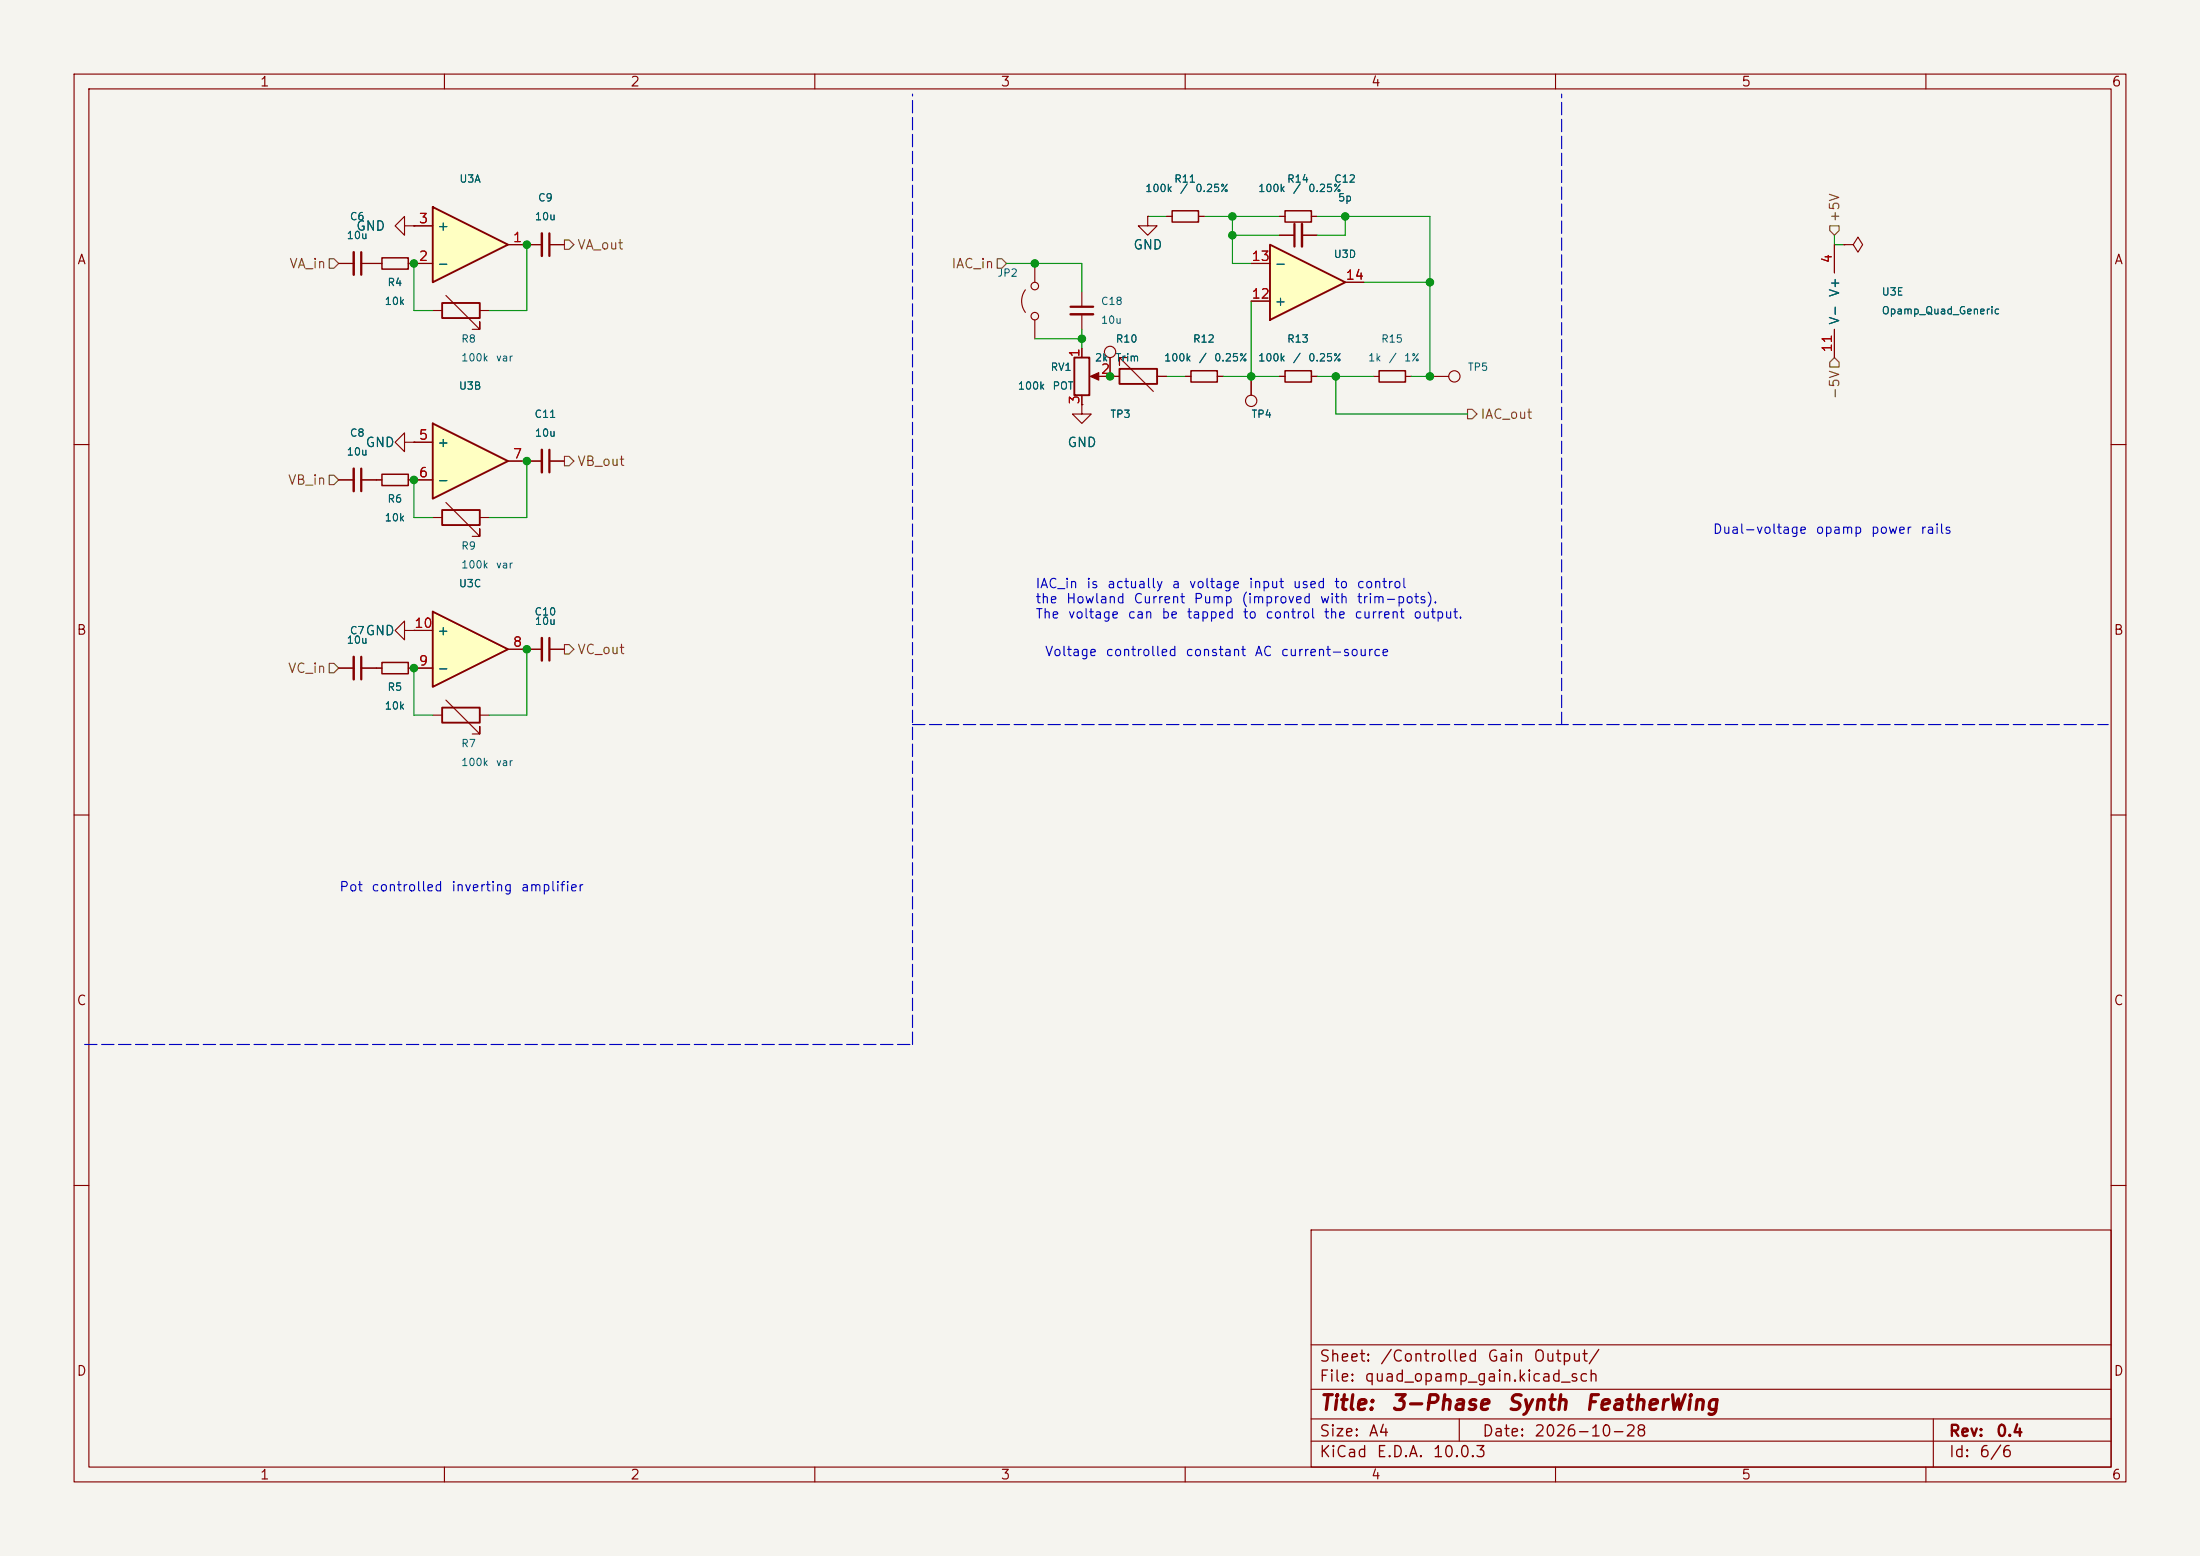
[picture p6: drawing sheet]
<svg xmlns="http://www.w3.org/2000/svg" width="297mm" height="210mm" viewBox="0 0 297 210" stroke-linecap="round" stroke-linejoin="round" font-family="sans-serif">
<path d="M0 0h297v210h-297z" fill="#f5f4ef" stroke="#f5f4ef" stroke-width=".14"/>
<g fill="none" stroke="#840000" stroke-width=".15">
<path d="M10 10h277v190h-277zM12 12h273v186h-273zM60 10v2M110 10v2M160 10v2M210 10v2M260 10v2M10 60h2M285 60h2M10 110h2M285 110h2M10 160h2"/>
<path d="M177 166h108v32h-108zM285 160h2M60 198v2M110 198v2M160 198v2M177 194.5h108M177 191.5h108M177 187.5h108M177 181.5h108M197 191.5v3M210 198v2M260 198v2"/>
<path d="M261 191.5v6.5"/>
</g>
<path d="M171.4 33l10.2 5.1-10.2 5.1z" fill="#ffffc2"/>
<path d="M171.4 33l10.2 5.1-10.2 5.1zM59.7 40.9h5.1v2h-5.1z" fill="none" stroke="#840000" stroke-width=".25"/>
<g fill="none" stroke="#840000" stroke-width=".15">
<path d="M50.8 35.6h.8M55.1 35.6h.8M60.2 39.9l4.6 4.6v-1.1v1.1h-1M146 39.4v2M154.9 29.2v1.3h1.3l-1.3 1.3-1.2-1.3h1.2M154.9 29.2h.1M157.5 29.2h.7M161.8 29.2h.8M168.9 35.6h2.5M172.7 29.2h.8M177 29.2h.8M181.6 38.1h2.5"/>
<path d="M58.4 41.9h1.3M64.8 41.9h1.2M146 42.4v2.1M160 50.8h.8M164.3 50.8h.8M168.9 40.6h2.5M172.7 50.8h.8M177 50.8h.8M185.4 50.8h.8M189.7 50.8h.8M54.6 85.1v-1.3l-1.3 1.3 1.3 1.3v-1.3h1.3M55.9 85.1h.1"/>
</g>
<path d="M51.6 34.8h3.5v1.5h-3.5zM158.2 28.4h3.6v1.6h-3.6zM173.5 28.4h3.5v1.6h-3.5zM160.8 50h3.5v1.6h-3.5zM173.5 50h3.5v1.6h-3.5zM186.2 50h3.5v1.6h-3.5z" fill="none" stroke="#840000" stroke-width=".2"/>
<path d="M144.5 41.4h3.1" fill="none" stroke="#840000" stroke-width=".3"/>
<path d="M144.5 42.4h3.1" fill="none" stroke="#840000" stroke-width=".33"/>
<path d="M58.4 82.6l10.2 5-10.2 5.1z" fill="#ffffc2"/>
<path d="M58.4 82.6l10.2 5-10.2 5.1z" fill="none" stroke="#840000" stroke-width=".25"/>
<path d="M55.9 90.2h2.5M55.9 85.1h2.5M68.6 87.6h2.5" fill="none" stroke="#840000" stroke-width=".15"/>
<path d="M58.4 57.2l10.2 5-10.2 5.1z" fill="#ffffc2"/>
<path d="M58.4 57.2l10.2 5-10.2 5.1z" fill="none" stroke="#840000" stroke-width=".25"/>
<path d="M55.9 59.7h2.5M55.9 64.8h2.5M68.6 62.2h2.5" fill="none" stroke="#840000" stroke-width=".15"/>
<path d="M58.4 27.9l10.2 5.1-10.2 5.1z" fill="#ffffc2"/>
<path d="M58.4 27.9l10.2 5.1-10.2 5.1zM145 48.3h2.1v5h-2.1zM151.1 49.8h5.1v2h-5.1zM59.7 68.8h5.1v2.1h-5.1zM59.7 95.5h5.1v2h-5.1z" fill="none" stroke="#840000" stroke-width=".25"/>
<g fill="none" stroke="#840000" stroke-width=".15">
<path d="M45.7 35.6h2.1M48.8 35.6h2.8M54.6 30.5v-1.3l-1.3 1.3 1.3 1.3v-1.3h1.3M55.1 35.6h3.3M55.9 30.5h.1M55.9 30.5h2.5M68.6 33h4.6M74.2 33h2M138.4 39.1a2.54 2.54 0 0 0 0 3.1M139.7 35.6v2.5M154.9 29.2h.1M157.5 29.2h.7"/>
<path d="M161.8 29.2h.8M168.9 35.6h2.5M172.7 31.8h2.1M172.7 29.2h.8M175.8 31.8h2M177 29.2h.8M181.6 38.1h2.5M247.6 33v3.8M248.9 33h1.3l.6-1 .7 1-.7 1-.6-1M248.9 33h.1M54.6 59.7v-1.3l-1.3 1.3 1.3 1.3v-1.3h1.3M55.9 59.7h.1"/>
<path d="M55.9 59.7h2.5M139.7 43.2v2.5M146 54.6v1.3h1.3l-1.3 1.3-1.2-1.3h1.2M146 54.6h.1M146 47v1.3M146 53.3v1.3M147.6 50.8h3.5M149.9 48.3v2.5M152.1 48.3h-1v1v-1l4.6 4.5M156.2 50.8h1.3M160 50.8h.8M164.3 50.8h.8"/>
<path d="M168.9 50.8v2.5M168.9 40.6h2.5M172.7 50.8h.8M177 50.8h.8M193 50.8h2.6M247.6 44.5v3.8M45.7 64.8h2.1M48.8 64.8h2.8M55.1 64.8h3.3M58.4 69.9h1.3M60.2 67.8l4.6 4.6v-1v1h-1M64.8 69.9h1.2"/>
<path d="M68.6 62.2h4.6M74.2 62.2h2M45.7 90.2h2.1M48.8 90.2h2.8M55.1 90.2h3.3M55.9 85.1h.1M55.9 85.1h2.5M58.4 96.5h1.3M60.2 94.5l4.6 4.6v-1.1v1.1h-1M64.8 96.5h1.2M68.6 87.6h4.6M74.2 87.6h2"/>
<circle cx="139.7" cy="38.6" r=".51"/>
<circle cx="139.7" cy="42.7" r=".51"/>
<circle cx="149.9" cy="47.5" r=".76"/>
<circle cx="168.9" cy="54.1" r=".76"/>
<circle cx="196.3" cy="50.8" r=".76"/>
</g>
<path d="M48.8 34v3.1M74.2 31.5v3M174.8 30.2v3.1M48.8 63.2v3.1M74.2 60.7v3.1M48.8 88.6v3.1M74.2 86.1v3.1" fill="none" stroke="#840000" stroke-width=".3"/>
<path d="M47.8 34v3.1M73.2 31.5v3M175.8 30.2v3.1M47.8 63.2v3.1M73.2 60.7v3.1M47.8 88.6v3.1M73.2 86.1v3.1" fill="none" stroke="#840000" stroke-width=".33"/>
<path d="M51.6 64h3.5v1.5h-3.5zM51.6 89.4h3.5v1.5h-3.5z" fill="none" stroke="#840000" stroke-width=".2"/>
<path d="M147.2 50.8l1.1-.5v1z" fill="#840000" stroke="#840000" stroke-width=".15"/>
<path d="M44.4 34.9h.7l.6 .7-.6 .6h-.7zM76.2 32.4h.6l.7 .6-.7 .7h-.6zM134.6 34.9h.7l.6 .7-.6 .6h-.7zM247 30.5h1.3v.6l-.7 .7-.6-.7zM198.1 55.2h.7l.6 .7-.6 .6h-.7zM247.6 48.3l.7 .6v.6h-1.3v-.6zM44.4 64.1h.7l.6 .7-.6 .6h-.7zM76.2 61.6h.6l.7 .6-.7 .7h-.6zM44.4 89.5h.7l.6 .7-.6 .6h-.7zM76.2 87h.6l.7 .6-.7 .7h-.6z" fill="none" stroke="#725600" stroke-width=".15"/>
<path d="M123.2 97.8h161.3M210.8 97.8v-85.1M284.5 97.8h.1M11.4 141h111.8M123.2 141v-128.3" fill="none" stroke="#0000c2" stroke-width=".15" stroke-dasharray="1.7 .6"/>
<g fill="none" stroke="#009600" stroke-width=".15">
<path d="M55.9 35.6v6.3h2.5M71.1 33v8.9h-5.1M135.9 35.6h10.1v3.8M154.9 29.2h2.6M162.6 29.2h10.1M166.4 29.2v6.4h2.5M166.4 31.8h6.3M177.8 29.2h15.2v21.6h-2.5M181.6 29.2v2.6h-3.8M184.1 38.1h8.9M247.6 31.8v1.2h1.3M139.7 45.7h6.3"/>
<path d="M146 44.5v2.5M157.5 50.8h2.5M165.1 50.8h7.6M168.9 40.6v10.2M177.8 50.8h7.6M180.3 50.8v5.1h17.8M55.9 64.8v5.1h2.5M71.1 62.2v7.7h-5.1M55.9 90.2v6.3h2.5M71.1 87.6v8.9h-5.1"/>
</g>
<g fill="#009600" stroke="#009600" stroke-width=".14">
<circle cx="166.4" cy="31.8" r=".51"/>
<circle cx="146.1" cy="45.7" r=".51"/>
<circle cx="139.7" cy="35.6" r=".51"/>
<circle cx="71.1" cy="33" r=".51"/>
<circle cx="149.9" cy="50.8" r=".51"/>
<circle cx="193" cy="50.8" r=".51"/>
<circle cx="193" cy="38.1" r=".51"/>
<circle cx="166.4" cy="29.2" r=".51"/>
<circle cx="181.6" cy="29.2" r=".51"/>
<circle cx="55.9" cy="35.6" r=".51"/>
<circle cx="71.1" cy="62.2" r=".51"/>
<circle cx="55.9" cy="64.8" r=".51"/>
<circle cx="71.1" cy="87.6" r=".51"/>
<circle cx="55.9" cy="90.2" r=".51"/>
<circle cx="168.9" cy="50.8" r=".51"/>
<circle cx="180.3" cy="50.8" r=".51"/>
</g>
<g font-size="2" fill="#840000">
<text x="178" y="190.8">Title:</text>
<text x="187.7" y="190.8">3-Phase</text>
<text x="203.3" y="190.8">Synth</text>
<text x="213.8" y="190.8">FeatherWing</text>
</g>
<g font-size="1.5" fill="#840000">
<text x="178" y="184.2">Sheet:</text>
<text x="186.2" y="184.2">/Controlled</text>
<text x="200.7" y="184.2">Gain</text>
<text x="206.9" y="184.2">Output/</text>
<text x="178" y="186.9">File:</text>
<text x="184.1" y="186.9">quad_opamp_gain.kicad_sch</text>
<text x="178" y="197.1">KiCad</text>
<text x="178" y="194.3">Size:</text>
<text x="184.7" y="194.3">A4</text>
<text x="185.7" y="197.1">E.D.A.</text>
<text x="193.3" y="197.1">10.0.3</text>
<text x="200" y="194.3">Date:</text>
<text x="207" y="194.3">2026-10-28</text>
<text x="263" y="194.3">Rev:</text>
<text x="263" y="197.1">Id:</text>
<text x="267.1" y="197.1">6/6</text>
<text x="269.4" y="194.3">0.4</text>
</g>
<g font-size="1.3" fill="#840000">
<text x="35" y="12">1</text>
<text x="85" y="12">2</text>
<text x="135" y="12">3</text>
<text x="185" y="12">4</text>
<text x="235" y="12">5</text>
<text x="285" y="12">6</text>
<text x="10.3" y="36">A</text>
<text x="285.3" y="36">A</text>
<text x="10.3" y="86">B</text>
<text x="285.3" y="86">B</text>
<text x="10.3" y="136">C</text>
<text x="285.3" y="136">C</text>
<text x="10.3" y="186">D</text>
<text x="285.3" y="186">D</text>
<text x="35" y="200">1</text>
<text x="85" y="200">2</text>
<text x="135" y="200">3</text>
<text x="185" y="200">4</text>
<text x="235" y="200">5</text>
<text x="285" y="200">6</text>
</g>
<g font-size="1.3" fill="#006464">
<text x="48" y="31.5">GND</text>
<text x="58.9" y="31.5">+</text>
<text x="152.9" y="34">GND</text>
<text x="58.9" y="36.5">-</text>
<text x="172" y="41.6">+</text>
<text x="172" y="36.5">-</text>
<text x="248.6" y="43.9" transform="rotate(-90 248.6 43.9)">V- V+</text>
<text x="49.3" y="60.7">GND</text>
<text x="58.9" y="60.7">+</text>
<text x="58.9" y="65.7">-</text>
<text x="144" y="60.7">GND</text>
<text x="49.3" y="86.1">GND</text>
<text x="58.9" y="86.1">+</text>
<text x="58.9" y="91.1">-</text>
</g>
<g font-size="1.3" fill="#a90000">
<text x="56.4" y="35.5">2</text>
<text x="56.4" y="30.5">3</text>
<text x="69.1" y="33">1</text>
<text x="168.9" y="35.5">13</text>
<text x="247.6" y="35.6" transform="rotate(-90 247.6 35.6)">4</text>
<text x="168.9" y="40.6">12</text>
<text x="181.6" y="38.1">14</text>
<text x="247.6" y="47.7" transform="rotate(-90 247.6 47.7)">11</text>
<text x="146" y="48.3" transform="rotate(-90 146 48.3)">1</text>
<text x="148.5" y="50.8">2</text>
<text x="56.4" y="59.7">5</text>
<text x="146" y="54.7" transform="rotate(-90 146 54.7)">3</text>
<text x="56.4" y="64.7">6</text>
<text x="69.1" y="62.2">7</text>
<text x="55.8" y="85.1">10</text>
<text x="69.1" y="87.6">8</text>
<text x="56.4" y="90.1">9</text>
</g>
<g font-size="1.3" fill="#725600">
<text x="77.9" y="34">VA_out</text>
<text x="248.6" y="30.1" transform="rotate(-90 248.6 30.1)">+5V</text>
<text x="39" y="36.5">VA_in</text>
<text x="128.4" y="36.5">IAC_in</text>
<text x="248.6" y="54" transform="rotate(-90 248.6 54)">-5V</text>
<text x="199.8" y="56.9">IAC_out</text>
<text x="38.8" y="65.7">VB_in</text>
<text x="77.9" y="63.2">VB_out</text>
<text x="77.9" y="88.6">VC_out</text>
<text x="38.8" y="91.1">VC_in</text>
</g>
<g font-size="1.3" fill="#0000c2">
<text x="231.1" y="72.4">Dual-voltage</text>
<text x="245" y="72.4">opamp</text>
<text x="252.5" y="72.4">power</text>
<text x="259.1" y="72.4">rails</text>
<text x="139.7" y="79.7">IAC_in</text>
<text x="139.7" y="81.8">the</text>
<text x="139.7" y="83.8">The</text>
<text x="143.8" y="81.8">Howland</text>
<text x="144.1" y="83.8">voltage</text>
<text x="146.6" y="79.7">is</text>
<text x="149.4" y="79.7">actually</text>
<text x="152.1" y="83.8">can</text>
<text x="152.9" y="81.8">Current</text>
<text x="156.7" y="83.8">be</text>
<text x="158.1" y="79.7">a</text>
<text x="160.1" y="83.8">tapped</text>
<text x="160.4" y="79.7">voltage</text>
<text x="161.1" y="81.8">Pump</text>
<text x="167.5" y="81.8">(improved</text>
<text x="167.7" y="83.8">to</text>
<text x="168.5" y="79.7">input</text>
<text x="170.7" y="83.8">control</text>
<text x="174.4" y="79.7">used</text>
<text x="178.1" y="81.8">with</text>
<text x="178.6" y="83.8">the</text>
<text x="180" y="79.7">to</text>
<text x="182.8" y="83.8">current</text>
<text x="183.1" y="79.7">control</text>
<text x="183.1" y="81.8">trim-pots).</text>
<text x="190.7" y="83.8">output.</text>
<text x="141" y="88.9">Voltage</text>
<text x="149.2" y="88.9">controlled</text>
<text x="159.9" y="88.9">constant</text>
<text x="169.3" y="88.9">AC</text>
<text x="172.8" y="88.9">current-source</text>
<text x="45.7" y="120.6">Pot</text>
<text x="50" y="120.6">controlled</text>
<text x="60.8" y="120.6">inverting</text>
<text x="70.2" y="120.6">amplifier</text>
</g>
<g font-size="1" fill="#006464">
<text x="47.2" y="30">C6</text>
<text x="61.9" y="24.9">U3A</text>
<text x="72.1" y="30">10u</text>
<text x="72.6" y="27.4">C9</text>
<text x="154.5" y="26.2">100k</text>
<text x="158.4" y="24.9">R11</text>
<text x="159.2" y="26.2">/</text>
<text x="161.3" y="26.2">0.25%</text>
<text x="169.8" y="26.2">100k</text>
<text x="173.7" y="24.9">R14</text>
<text x="174.5" y="26.2">/</text>
<text x="176.5" y="26.2">0.25%</text>
<text x="180" y="24.9">C12</text>
<text x="180.6" y="27.4">5p</text>
<text x="46.7" y="32.5">10u</text>
<text x="180" y="35.1">U3D</text>
<text x="51.9" y="41.4">10k</text>
<text x="52.2" y="38.9">R4</text>
<text x="134.6" y="37.6">JP2</text>
<text x="148.5" y="41.4">C18</text>
<text x="254" y="40.1">U3E</text>
<text x="62.2" y="46.5">R8</text>
<text x="148.5" y="43.9">10u</text>
<text x="150.5" y="46.5">R10</text>
<text x="161" y="46.5">R12</text>
<text x="173.7" y="46.5">R13</text>
<text x="186.4" y="46.5">R15</text>
<text x="254" y="42.7">Opamp_Quad_Generic</text>
<text x="61.9" y="52.8">U3B</text>
<text x="62.2" y="49">100k</text>
<text x="66.9" y="49">var</text>
<text x="137.3" y="52.8">100k</text>
<text x="141.8" y="50.3">RV1</text>
<text x="142" y="52.8">POT</text>
<text x="147.7" y="49">2k</text>
<text x="150.5" y="49">Trim</text>
<text x="157.1" y="49">100k</text>
<text x="161.8" y="49">/</text>
<text x="163.8" y="49">0.25%</text>
<text x="169.8" y="49">100k</text>
<text x="174.5" y="49">/</text>
<text x="176.5" y="49">0.25%</text>
<text x="184.6" y="49">1k</text>
<text x="187.4" y="49">/</text>
<text x="189.5" y="49">1%</text>
<text x="198.1" y="50.3">TP5</text>
<text x="47.2" y="59.2">C8</text>
<text x="72.1" y="56.6">C11</text>
<text x="72.1" y="59.2">10u</text>
<text x="149.8" y="56.6">TP3</text>
<text x="168.9" y="56.6">TP4</text>
<text x="46.7" y="61.7">10u</text>
<text x="51.9" y="70.6">10k</text>
<text x="52.2" y="68.1">R6</text>
<text x="62.2" y="77">100k</text>
<text x="62.2" y="74.4">R9</text>
<text x="66.9" y="77">var</text>
<text x="61.9" y="79.5">U3C</text>
<text x="72.1" y="83.3">C10</text>
<text x="46.7" y="87.1">10u</text>
<text x="47.2" y="85.9">C7</text>
<text x="72.1" y="84.6">10u</text>
<text x="52.2" y="93.5">R5</text>
<text x="51.9" y="96">10k</text>
<text x="62.2" y="101.1">R7</text>
<text x="62.2" y="103.6">100k</text>
<text x="66.9" y="103.6">var</text>
</g>
</svg>
